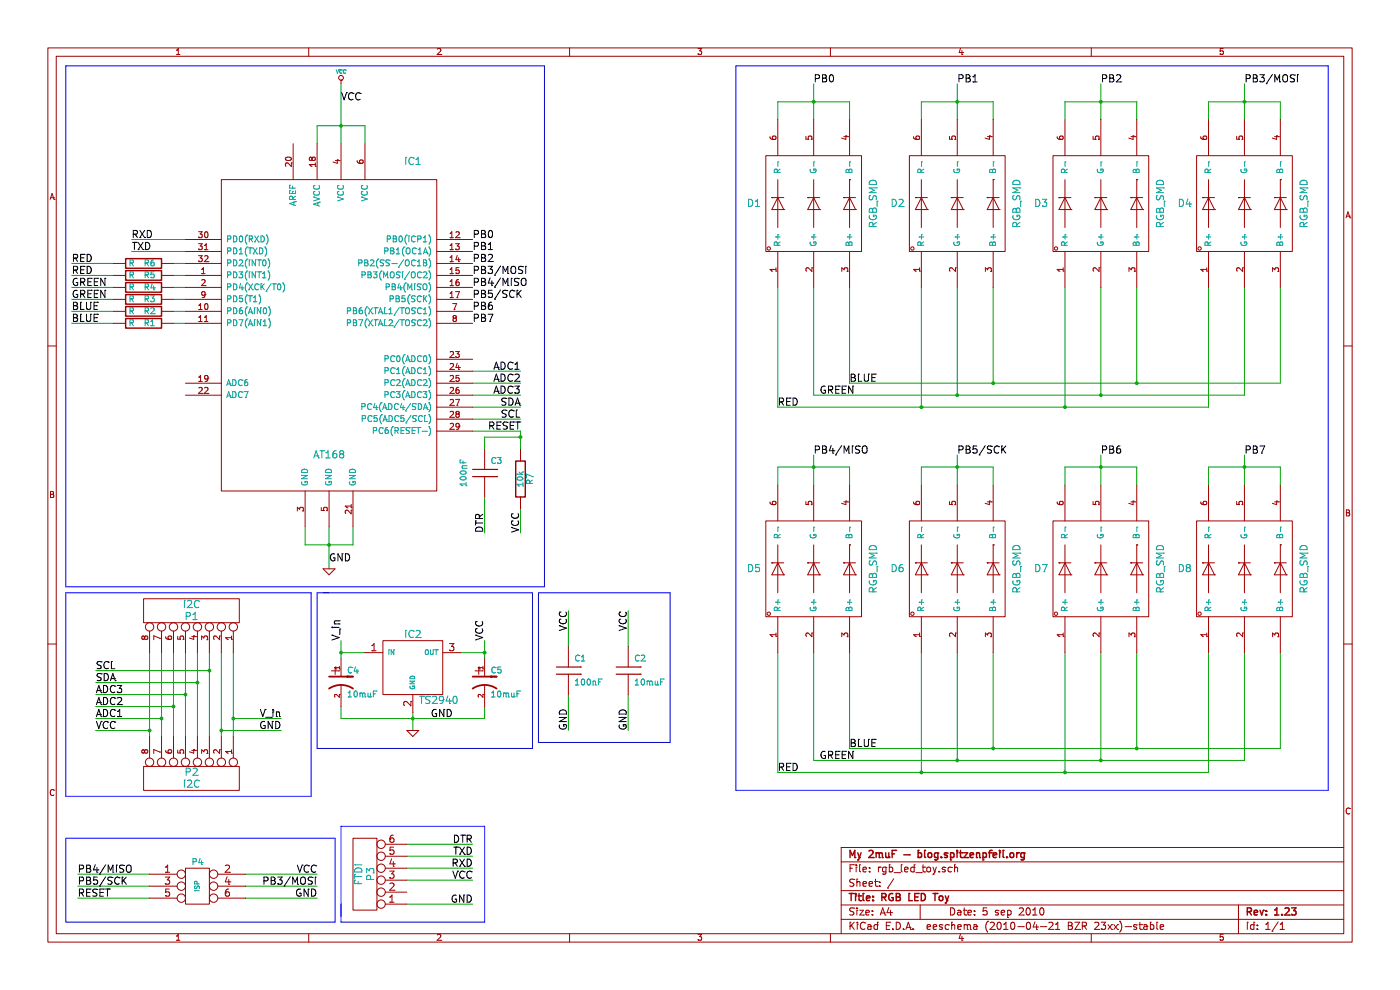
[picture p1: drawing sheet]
EESchema Schematic File Version 2  date Sun 05 Sep 2010 11:13:49 PM CEST
LIBS:power
LIBS:atmega8_168_328_TQFP
LIBS:my_parts
LIBS:ref-packages
LIBS:device
LIBS:conn
LIBS:linear
LIBS:regul
LIBS:74xx
LIBS:cmos4000
LIBS:adc-dac
LIBS:memory
LIBS:xilinx
LIBS:special
LIBS:microcontrollers
LIBS:dsp
LIBS:microchip
LIBS:analog_switches
LIBS:motorola
LIBS:texas
LIBS:intel
LIBS:audio
LIBS:interface
LIBS:digital-audio
LIBS:philips
LIBS:display
LIBS:cypress
LIBS:siliconi
LIBS:contrib
LIBS:valves
LIBS:rgb_led_toy-cache
EELAYER 24  0
EELAYER END
$Descr A4 11700 8267
Sheet 1 1
Title "RGB LED Toy"
Date "5 sep 2010"
Rev "1.23"
Comp "My 2muF - blog.spitzenpfeil.org"
Comment1 ""
Comment2 ""
Comment3 ""
Comment4 ""
$EndDescr
Connection ~ 1250 6100
Wire Wire Line
	800  6100 1250 6100
Connection ~ 1450 5900
Wire Wire Line
	800  5900 1450 5900
Connection ~ 1650 5700
Wire Wire Line
	800  5700 1650 5700
Connection ~ 1850 6100
Wire Wire Line
	1850 6100 2350 6100
Wire Wire Line
	1950 6150 1950 5450
Wire Wire Line
	1750 6150 1750 5450
Wire Wire Line
	1550 5450 1550 6150
Wire Wire Line
	1450 6150 1450 5450
Wire Wire Line
	1250 6150 1250 5450
Wire Wire Line
	3950 3100 4350 3100
Wire Wire Line
	1450 2400 1550 2400
Wire Wire Line
	1450 2200 1550 2200
Wire Wire Line
	950  2300 600  2300
Wire Notes Line
	550  7700 2800 7700
Wire Notes Line
	2850 7550 2850 7700
Wire Notes Line
	2850 7700 4050 7700
Wire Notes Line
	4050 7700 4050 6900
Wire Notes Line
	4050 6900 2850 6900
Wire Notes Line
	2850 6900 2850 7650
Wire Notes Line
	2750 4950 2650 4950
Wire Notes Line
	2650 4950 2650 6250
Wire Notes Line
	2650 6250 4450 6250
Wire Notes Line
	4450 6250 4450 4950
Wire Notes Line
	4450 4950 2700 4950
Wire Wire Line
	4050 5450 3850 5450
Wire Wire Line
	2850 5350 2850 5500
Connection ~ 2850 5450
Wire Notes Line
	550  4950 2600 4950
Wire Notes Line
	11100 550  6150 550 
Wire Notes Line
	11100 550  11100 6600
Wire Notes Line
	11100 6600 6150 6600
Wire Notes Line
	6150 6600 6150 550 
Wire Wire Line
	4350 4450 4350 4250
Wire Wire Line
	4350 3650 4050 3650
Wire Wire Line
	2650 7300 2050 7300
Wire Wire Line
	2650 7500 2050 7500
Wire Wire Line
	650  7400 1250 7400
Wire Wire Line
	5250 5800 5250 6100
Wire Wire Line
	600  2700 950  2700
Wire Wire Line
	600  2500 950  2500
Wire Wire Line
	1450 2700 1550 2700
Wire Wire Line
	1450 2500 1550 2500
Wire Wire Line
	6800 5450 6800 6350
Wire Wire Line
	10700 5450 10700 6250
Wire Wire Line
	10100 5450 10100 6450
Wire Wire Line
	9500 5450 9500 6250
Wire Wire Line
	8900 5450 8900 6450
Wire Wire Line
	8000 5450 8000 6350
Wire Wire Line
	10700 2400 10700 3200
Wire Wire Line
	10100 2400 10100 3400
Wire Wire Line
	9200 3300 9200 2400
Wire Wire Line
	8300 3200 8300 2400
Wire Wire Line
	7700 3400 7700 2400
Wire Wire Line
	6800 2400 6800 3300
Connection ~ 7700 3400
Connection ~ 7700 6450
Wire Wire Line
	4750 5400 4750 5100
Connection ~ 6800 850 
Connection ~ 9200 6350
Wire Wire Line
	6800 6350 10400 6350
Connection ~ 9500 6250
Wire Wire Line
	3400 7150 3950 7150
Wire Wire Line
	3400 7550 3950 7550
Wire Wire Line
	3950 3400 4350 3400
Wire Wire Line
	2550 4400 2550 4550
Wire Wire Line
	2850 1200 2850 700 
Wire Wire Line
	3050 1200 3050 1050
Wire Wire Line
	3050 1050 2650 1050
Wire Wire Line
	2650 1050 2650 1200
Wire Wire Line
	2950 4400 2950 4550
Wire Wire Line
	2950 4550 2550 4550
Wire Wire Line
	10700 4050 10700 3900
Wire Wire Line
	10700 3900 10100 3900
Wire Wire Line
	10100 3900 10100 4050
Wire Wire Line
	9500 4050 9500 3900
Wire Wire Line
	9500 3900 8900 3900
Wire Wire Line
	8900 3900 8900 4050
Wire Wire Line
	8300 4050 8300 3900
Wire Wire Line
	8300 3900 7700 3900
Wire Wire Line
	7700 3900 7700 4050
Wire Wire Line
	7100 4050 7100 3900
Wire Wire Line
	7100 3900 6500 3900
Wire Wire Line
	6500 3900 6500 4050
Connection ~ 6800 3900
Connection ~ 8000 3900
Connection ~ 2750 4550
Connection ~ 2850 1050
Wire Wire Line
	3950 3500 4350 3500
Wire Wire Line
	3950 3200 4350 3200
Wire Wire Line
	3950 3300 4350 3300
Wire Wire Line
	3400 7350 3950 7350
Wire Wire Line
	3400 7250 3950 7250
Wire Wire Line
	10700 6250 7100 6250
Connection ~ 8300 6250
Connection ~ 8000 6350
Connection ~ 8900 6450
Connection ~ 9200 3300
Wire Wire Line
	6800 3300 10400 3300
Connection ~ 9500 3200
Wire Wire Line
	10700 1000 10700 850 
Wire Wire Line
	10700 850  10100 850 
Wire Wire Line
	10100 850  10100 1000
Wire Wire Line
	9500 1000 9500 850 
Wire Wire Line
	9500 850  8900 850 
Wire Wire Line
	8900 850  8900 1000
Wire Wire Line
	8300 1000 8300 850 
Wire Wire Line
	8300 850  7700 850 
Wire Wire Line
	7700 850  7700 1000
Wire Wire Line
	7100 1000 7100 850 
Wire Wire Line
	7100 850  6500 850 
Wire Wire Line
	6500 850  6500 1000
Connection ~ 8000 850 
Connection ~ 9200 850 
Connection ~ 10400 850 
Wire Wire Line
	10700 3200 7100 3200
Connection ~ 8300 3200
Connection ~ 8000 3300
Connection ~ 8900 3400
Connection ~ 10400 3900
Connection ~ 9200 3900
Wire Wire Line
	4750 5800 4750 6100
Wire Wire Line
	10100 6450 6500 6450
Wire Wire Line
	10100 3400 6500 3400
Wire Wire Line
	6500 3400 6500 2400
Wire Wire Line
	7100 3200 7100 2400
Wire Wire Line
	8000 3300 8000 2400
Wire Wire Line
	8900 3400 8900 2400
Wire Wire Line
	9500 3200 9500 2400
Wire Wire Line
	10400 3300 10400 2400
Wire Wire Line
	7700 5450 7700 6450
Wire Wire Line
	8300 5450 8300 6250
Wire Wire Line
	9200 5450 9200 6350
Wire Wire Line
	10400 6350 10400 5450
Wire Wire Line
	6500 6450 6500 5450
Wire Wire Line
	7100 6250 7100 5450
Wire Wire Line
	1550 2100 1100 2100
Wire Wire Line
	1550 2000 1100 2000
Wire Wire Line
	1450 2600 1550 2600
Wire Wire Line
	600  2600 950  2600
Wire Wire Line
	5250 5400 5250 5100
Wire Wire Line
	6800 700  6800 1000
Wire Wire Line
	8000 700  8000 1000
Wire Wire Line
	9200 700  9200 1000
Wire Wire Line
	10400 700  10400 1000
Wire Wire Line
	6800 3800 6800 4050
Wire Wire Line
	8000 3800 8000 4050
Wire Wire Line
	9200 3800 9200 4050
Wire Wire Line
	10400 3800 10400 4050
Wire Wire Line
	650  7300 1250 7300
Wire Wire Line
	650  7500 1250 7500
Wire Wire Line
	2650 7400 2050 7400
Wire Wire Line
	3400 7050 3950 7050
Wire Wire Line
	4050 3650 4050 3750
Wire Wire Line
	3950 3600 4350 3600
Wire Wire Line
	4350 3600 4350 3750
Connection ~ 4350 3650
Wire Wire Line
	4050 4450 4050 4150
Wire Wire Line
	2750 4750 2750 4400
Wire Notes Line
	550  4900 550  550 
Wire Notes Line
	550  4900 4550 4900
Wire Notes Line
	4550 4900 4550 550 
Wire Notes Line
	4550 550  550  550 
Wire Notes Line
	4500 6200 4500 4950
Wire Notes Line
	4500 6200 5600 6200
Wire Notes Line
	5600 6200 5600 4950
Wire Notes Line
	5600 4950 4500 4950
Wire Wire Line
	2850 5900 2850 6000
Wire Wire Line
	4050 5900 4050 6000
Connection ~ 4050 5450
Wire Wire Line
	2850 5450 3050 5450
Wire Wire Line
	4050 5350 4050 5500
Connection ~ 3450 6000
Wire Wire Line
	4050 6000 2850 6000
Wire Wire Line
	3450 6100 3450 5950
Wire Wire Line
	950  2200 600  2200
Wire Wire Line
	950  2400 600  2400
Wire Wire Line
	1450 2300 1550 2300
Wire Notes Line
	550  7700 550  7000
Wire Notes Line
	550  7000 2800 7000
Wire Notes Line
	2800 7000 2800 7700
Wire Notes Line
	550  4950 550  6650
Wire Notes Line
	550  6650 2600 6650
Wire Notes Line
	2600 6650 2600 4950
Wire Wire Line
	1350 6150 1350 5450
Wire Wire Line
	1650 6150 1650 5450
Wire Wire Line
	1850 6150 1850 5450
Wire Wire Line
	1950 6000 2350 6000
Connection ~ 1950 6000
Wire Wire Line
	800  5600 1750 5600
Connection ~ 1750 5600
Wire Wire Line
	800  5800 1550 5800
Connection ~ 1550 5800
Wire Wire Line
	800  6000 1350 6000
Connection ~ 1350 6000
Text Label 800  6100 0    60   ~ 0
VCC
Text Label 800  6000 0    60   ~ 0
ADC1
Text Label 4350 3100 2    60   ~ 0
ADC1
Text Label 600  2400 0    60   ~ 0
GREEN
Text Label 600  2300 0    60   ~ 0
RED
Text Label 600  2200 0    60   ~ 0
RED
$Comp
L R R4
U 1 1
P 1200 2400
F 0 "R4" V 1200 2450 50  0000 C CNN
F 1 "R" V 1200 2300 50  0000 C CNN
	1    1200 2400
	0    1    1    0   
$EndComp
$Comp
L R R5
U 1 1
P 1200 2300
F 0 "R5" V 1200 2350 50  0000 C CNN
F 1 "R" V 1200 2200 50  0000 C CNN
	1    1200 2300
	0    1    1    0   
$EndComp
$Comp
L R R6
U 1 1
P 1200 2200
F 0 "R6" V 1200 2150 50  0000 C CNN
F 1 "R" V 1200 2300 50  0000 C CNN
	1    1200 2200
	0    -1   -1   0   
$EndComp
$Comp
L GND #PWR01
U 1 1
P 3450 6100
F 0 "#PWR01" H 3450 6100 30  0001 C CNN
F 1 "GND" H 3450 6030 30  0001 C CNN
	1    3450 6100
	1    0    0    -1  
$EndComp
Text Label 4050 5350 1    60   ~ 0
VCC
Text Label 2850 5350 1    60   ~ 0
V_in
Text Label 3600 6000 0    60   ~ 0
GND
$Comp
L CP1 C5
U 1 1
P 4050 5700
F 0 "C5" H 4100 5800 50  0000 L CNN
F 1 "10muF" H 4100 5600 50  0000 L CNN
	1    4050 5700
	1    0    0    -1  
$EndComp
$Comp
L CP1 C4
U 1 1
P 2850 5700
F 0 "C4" H 2900 5800 50  0000 L CNN
F 1 "10muF" H 2900 5600 50  0000 L CNN
	1    2850 5700
	1    0    0    -1  
$EndComp
$Comp
L LM1117 IC2
U 1 1
P 3450 5600
F 0 "IC2" H 3450 5900 60  0000 C CNN
F 1 "TS2940" H 3500 5350 60  0000 L CNN
	1    3450 5600
	1    0    0    -1  
$EndComp
Text Label 4050 4450 1    60   ~ 0
DTR
$Comp
L C C3
U 1 1
P 4050 3950
F 0 "C3" H 4100 4050 50  0000 L CNN
F 1 "100nF" V 3850 3950 50  0000 L CNN
	1    4050 3950
	1    0    0    -1  
$EndComp
Text Label 3950 7050 2    60   ~ 0
DTR
Text Label 10400 3800 0    60   ~ 0
PB7
Text Label 9200 3800 0    60   ~ 0
PB6
Text Label 8000 3800 0    60   ~ 0
PB5/SCK
Text Label 6800 3800 0    60   ~ 0
PB4/MISO
Text Label 10400 700  0    60   ~ 0
PB3/MOSI
Text Label 9200 700  0    60   ~ 0
PB2
Text Label 8000 700  0    60   ~ 0
PB1
Text Label 3950 2600 0    60   ~ 0
PB6
Text Label 3950 2500 0    60   ~ 0
PB5/SCK
Text Label 3950 2700 0    60   ~ 0
PB7
Text Label 3950 2400 0    60   ~ 0
PB4/MISO
Text Label 3950 2300 0    60   ~ 0
PB3/MOSI
Text Label 3950 2200 0    60   ~ 0
PB2
Text Label 3950 2100 0    60   ~ 0
PB1
Text Label 6800 700  0    60   ~ 0
PB0
Text Label 3950 2000 0    60   ~ 0
PB0
Text Label 5250 6100 1    60   ~ 0
GND
Text Label 5250 5100 3    60   ~ 0
VCC
$Comp
L C C2
U 1 1
P 5250 5600
F 0 "C2" H 5300 5700 50  0000 L CNN
F 1 "10muF" H 5300 5500 50  0000 L CNN
	1    5250 5600
	1    0    0    -1  
$EndComp
Text Label 4750 6100 1    60   ~ 0
GND
Text Label 4750 5100 3    60   ~ 0
VCC
$Comp
L C C1
U 1 1
P 4750 5600
F 0 "C1" H 4800 5700 50  0000 L CNN
F 1 "100nF" H 4800 5500 50  0000 L CNN
	1    4750 5600
	1    0    0    -1  
$EndComp
Text Label 4350 4450 1    60   ~ 0
VCC
$Comp
L R R7
U 1 1
P 4350 4000
F 0 "R7" V 4430 4000 50  0000 C CNN
F 1 "10k" V 4350 4000 50  0000 C CNN
	1    4350 4000
	1    0    0    -1  
$EndComp
Text Label 6500 3400 0    60   ~ 0
RED
Text Label 7100 3200 0    60   ~ 0
BLUE
Text Label 6850 3300 0    60   ~ 0
GREEN
$Comp
L JELEDHK_RGB_SMD D3
U 1 1
P 9200 1700
F 0 "D3" H 9700 1700 60  0000 C CNN
F 1 "RGB_SMD" V 8700 1700 60  0000 C CNN
	1    9200 1700
	-1   0    0    1   
$EndComp
$Comp
L JELEDHK_RGB_SMD D2
U 1 1
P 8000 1700
F 0 "D2" H 8500 1700 60  0000 C CNN
F 1 "RGB_SMD" V 7500 1700 60  0000 C CNN
	1    8000 1700
	-1   0    0    1   
$EndComp
$Comp
L JELEDHK_RGB_SMD D4
U 1 1
P 10400 1700
F 0 "D4" H 10900 1700 60  0000 C CNN
F 1 "RGB_SMD" V 9900 1700 60  0000 C CNN
	1    10400 1700
	-1   0    0    1   
$EndComp
$Comp
L JELEDHK_RGB_SMD D1
U 1 1
P 6800 1700
F 0 "D1" H 7300 1700 60  0000 C CNN
F 1 "RGB_SMD" V 6300 1700 60  0000 C CNN
	1    6800 1700
	-1   0    0    1   
$EndComp
Text Label 6500 6450 0    60   ~ 0
RED
$Comp
L R R3
U 1 1
P 1200 2500
F 0 "R3" V 1200 2550 50  0000 C CNN
F 1 "R" V 1200 2400 50  0000 C CNN
	1    1200 2500
	0    1    1    0   
$EndComp
$Comp
L R R2
U 1 1
P 1200 2600
F 0 "R2" V 1200 2650 50  0000 C CNN
F 1 "R" V 1200 2500 50  0000 C CNN
	1    1200 2600
	0    1    1    0   
$EndComp
$Comp
L R R1
U 1 1
P 1200 2700
F 0 "R1" V 1200 2750 50  0000 C CNN
F 1 "R" V 1200 2600 50  0000 C CNN
	1    1200 2700
	0    1    1    0   
$EndComp
Text Label 7100 6250 0    60   ~ 0
BLUE
Text Label 4350 3600 2    60   ~ 0
RESET
Text Label 650  7500 0    60   ~ 0
RESET
Text Label 650  7400 0    60   ~ 0
PB5/SCK
Text Label 650  7300 0    60   ~ 0
PB4/MISO
Text Label 2650 7400 2    60   ~ 0
PB3/MOSI
Text Label 2650 7500 2    60   ~ 0
GND
Text Label 2650 7300 2    60   ~ 0
VCC
$Comp
L CONN_3X2 P4
U 1 1
P 1650 7450
F 0 "P4" H 1650 7700 50  0000 C CNN
F 1 "ISP" V 1650 7500 40  0000 C CNN
	1    1650 7450
	1    0    0    -1  
$EndComp
Text Label 3950 7250 2    60   ~ 0
RXD
Text Label 3950 7150 2    60   ~ 0
TXD
Text Label 1100 2100 0    60   ~ 0
TXD
Text Label 1100 2000 0    60   ~ 0
RXD
Text Label 3950 7350 2    60   ~ 0
VCC
Text Label 3950 7550 2    60   ~ 0
GND
$Comp
L CONN_6 P3
U 1 1
P 3050 7300
F 0 "P3" V 3000 7300 60  0000 C CNN
F 1 "FTDI" V 3100 7300 60  0000 C CNN
	1    3050 7300
	-1   0    0    1   
$EndComp
Text Label 800  5800 0    60   ~ 0
ADC3
Text Label 800  5900 0    60   ~ 0
ADC2
Text Label 4350 3300 2    60   ~ 0
ADC3
Text Label 4350 3200 2    60   ~ 0
ADC2
Text Label 800  5700 0    60   ~ 0
SDA
Text Label 800  5600 0    60   ~ 0
SCL
Text Label 4350 3400 2    60   ~ 0
SDA
Text Label 4350 3500 2    60   ~ 0
SCL
Text Label 2350 6100 2    60   ~ 0
GND
Text Label 2350 6000 2    60   ~ 0
V_in
$Comp
L CONN_8 P2
U 1 1
P 1600 6500
F 0 "P2" V 1550 6500 60  0000 C CNN
F 1 "I2C" V 1650 6500 60  0000 C CNN
	1    1600 6500
	0    1    1    0   
$EndComp
$Comp
L CONN_8 P1
U 1 1
P 1600 5100
F 0 "P1" V 1550 5100 60  0000 C CNN
F 1 "I2C" V 1650 5100 60  0000 C CNN
	1    1600 5100
	0    1    -1   0   
$EndComp
Text Label 2750 4700 0    60   ~ 0
GND
$Comp
L GND #PWR02
U 1 1
P 2750 4750
F 0 "#PWR02" H 2750 4750 30  0001 C CNN
F 1 "GND" H 2750 4680 30  0001 C CNN
	1    2750 4750
	1    0    0    -1  
$EndComp
Text Label 2850 850  0    60   ~ 0
VCC
$Comp
L VCC #PWR03
U 1 1
P 2850 700
F 0 "#PWR03" H 2850 800 30  0001 C CNN
F 1 "VCC" H 2850 800 30  0000 C CNN
	1    2850 700 
	1    0    0    -1  
$EndComp
Text Label 6850 6350 0    60   ~ 0
GREEN
Text Label 600  2700 0    60   ~ 0
BLUE
Text Label 600  2600 0    60   ~ 0
BLUE
Text Label 600  2500 0    60   ~ 0
GREEN
$Comp
L JELEDHK_RGB_SMD D7
U 1 1
P 9200 4750
F 0 "D7" H 9700 4750 60  0000 C CNN
F 1 "RGB_SMD" V 8700 4750 60  0000 C CNN
	1    9200 4750
	-1   0    0    1   
$EndComp
$Comp
L JELEDHK_RGB_SMD D6
U 1 1
P 8000 4750
F 0 "D6" H 8500 4750 60  0000 C CNN
F 1 "RGB_SMD" V 7500 4750 60  0000 C CNN
	1    8000 4750
	-1   0    0    1   
$EndComp
$Comp
L JELEDHK_RGB_SMD D8
U 1 1
P 10400 4750
F 0 "D8" H 10900 4750 60  0000 C CNN
F 1 "RGB_SMD" V 9900 4750 60  0000 C CNN
	1    10400 4750
	-1   0    0    1   
$EndComp
$Comp
L JELEDHK_RGB_SMD D5
U 1 1
P 6800 4750
F 0 "D5" H 7300 4750 60  0000 C CNN
F 1 "RGB_SMD" V 6300 4750 60  0000 C CNN
	1    6800 4750
	-1   0    0    1   
$EndComp
$Comp
L ATMEGA8_168_328_TQFP IC1
U 1 1
P 2750 2750
F 0 "IC1" H 3450 4150 60  0000 C CNN
F 1 "AT168" H 2750 1700 60  0000 C CNN
	1    2750 2750
	1    0    0    -1  
$EndComp
$EndSCHEMATC
